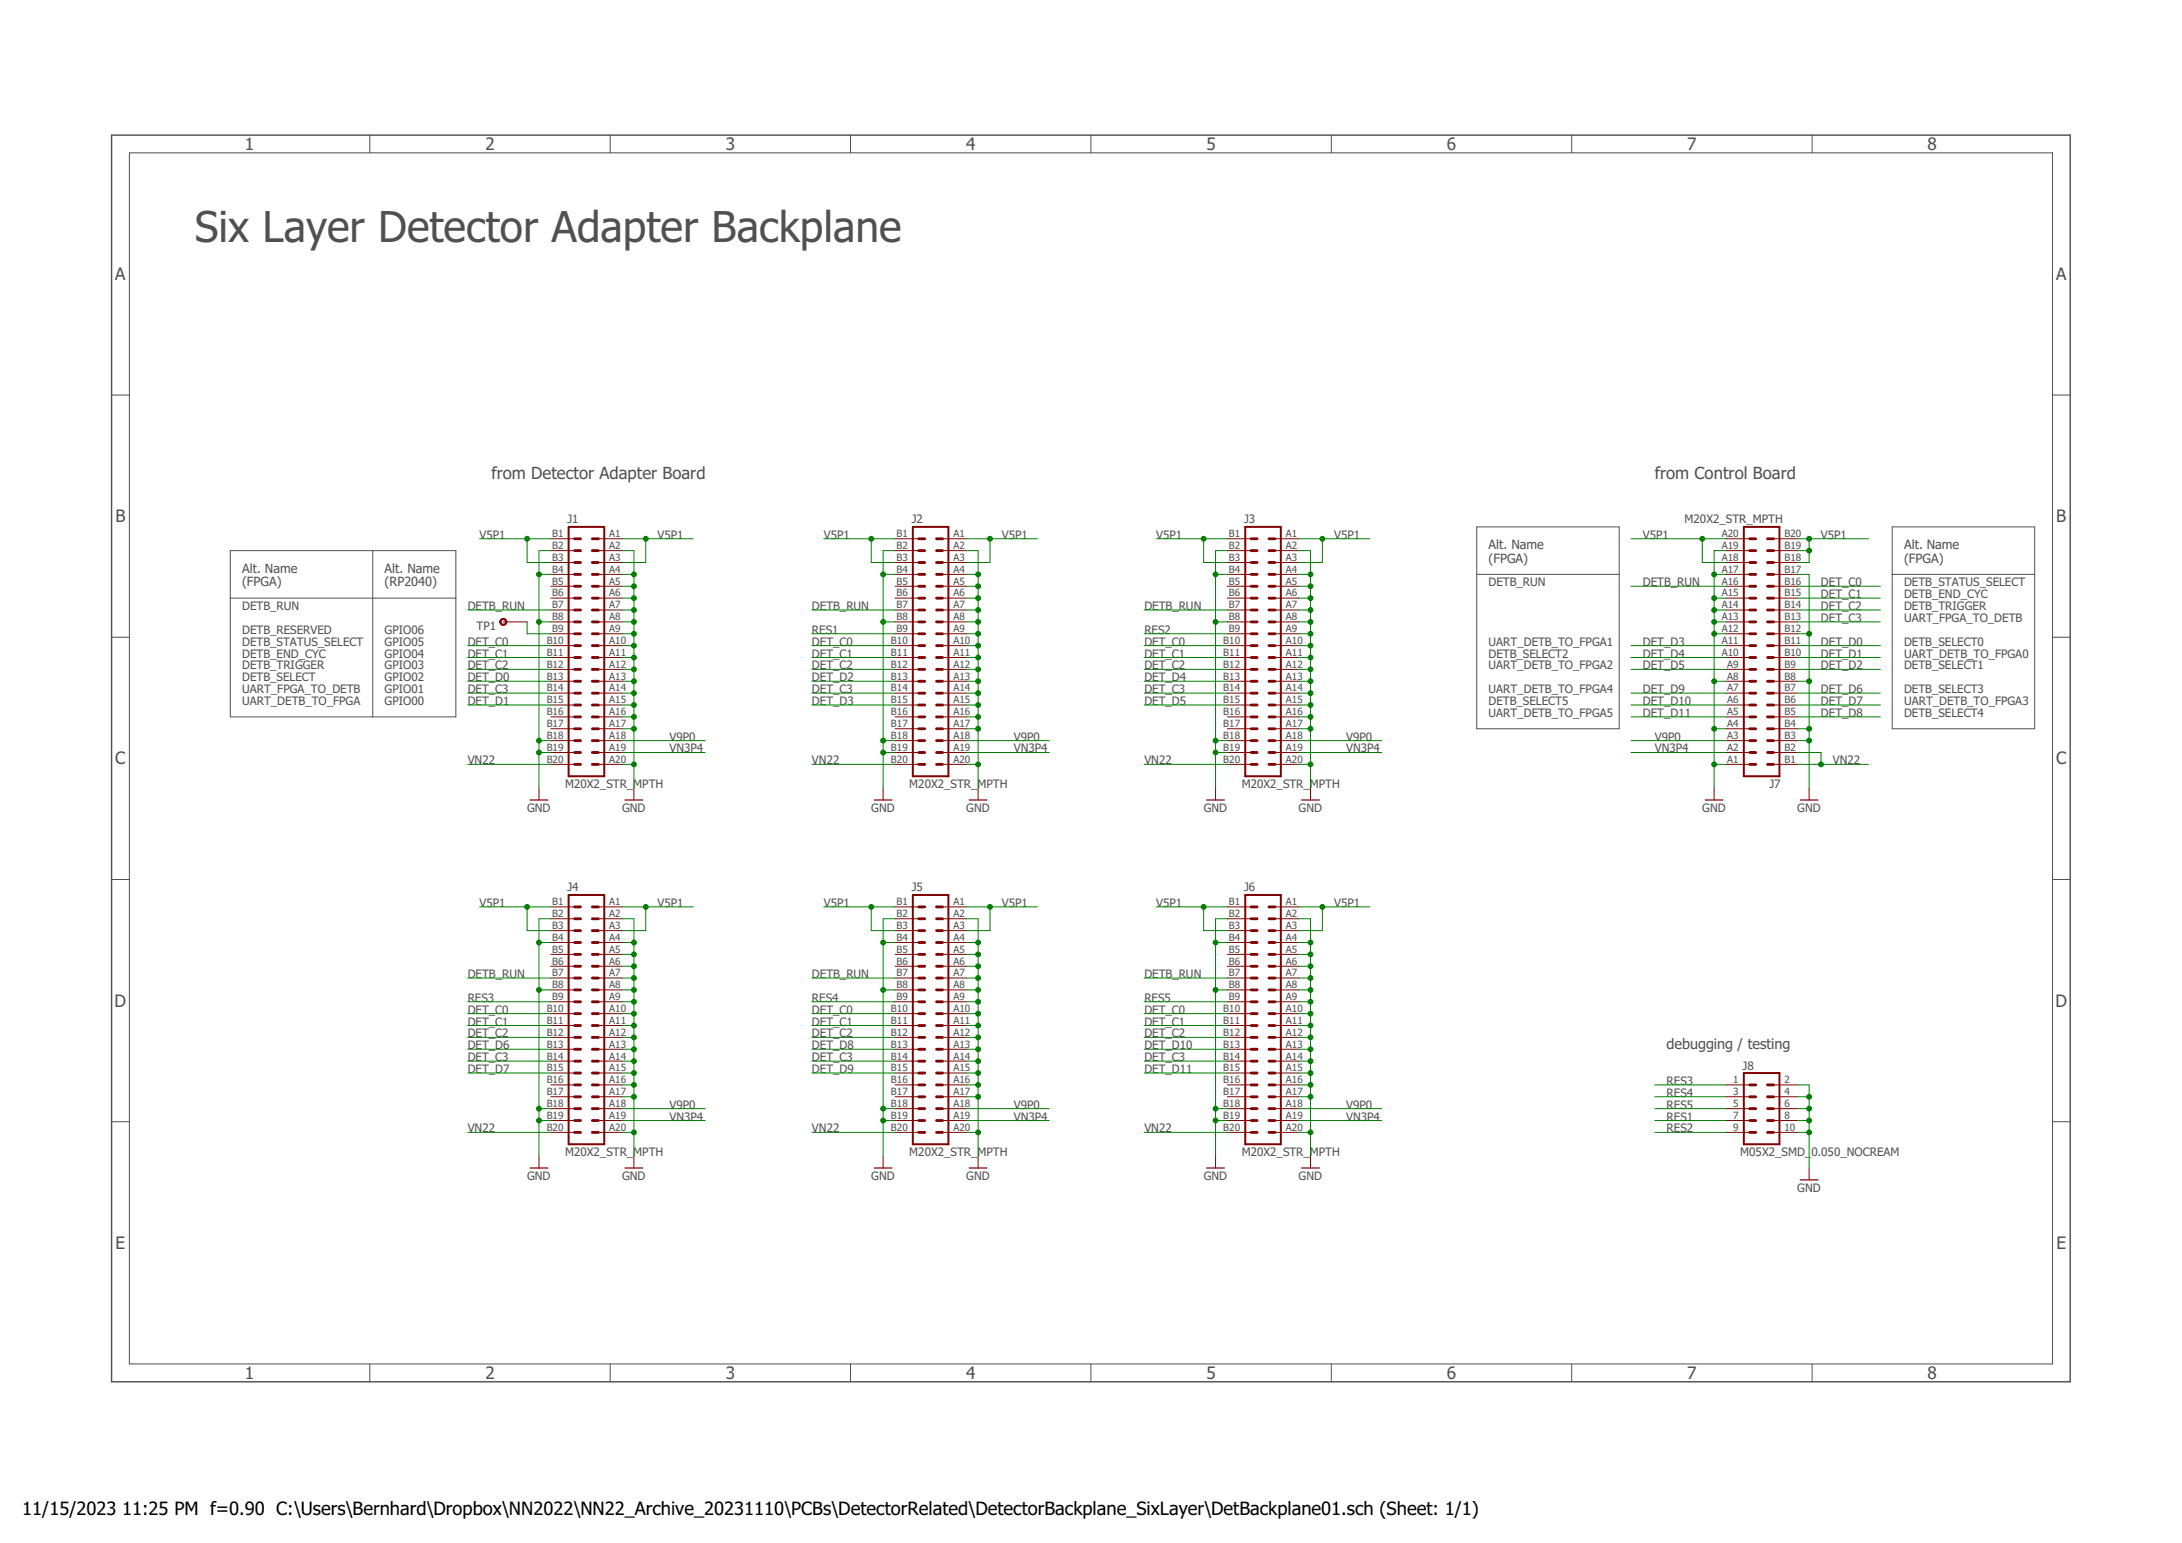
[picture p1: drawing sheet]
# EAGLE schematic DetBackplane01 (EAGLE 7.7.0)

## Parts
J1  M20X2_STR_MPTH  [M20X2_HARFLEX_F_STR_MPTH]
J2  M20X2_STR_MPTH  [M20X2_HARFLEX_F_STR_MPTH]
J3  M20X2_STR_MPTH  [M20X2_HARFLEX_F_STR_MPTH]
J4  M20X2_STR_MPTH  [M20X2_HARFLEX_F_STR_MPTH]
J5  M20X2_STR_MPTH  [M20X2_HARFLEX_F_STR_MPTH]
J6  M20X2_STR_MPTH  [M20X2_HARFLEX_F_STR_MPTH]
J7  M20X2_STR_MPTH  [M20X2_HARFLEX_F_STR_MPTH]
J8  M05X2_SMD_0.050_NOCREAM  [M05X2_0.050_SMD_NO_CREAM]
TP1  TESTPOINT_ROUND  [TESTPAD_ROUND]

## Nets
DET_C0: J1.B10 J2.B10 J3.B10 J4.B10 J5.B10 J6.B10 J7.B16
DET_C1: J1.B11 J2.B11 J3.B11 J4.B11 J5.B11 J6.B11 J7.B15
DET_C2: J1.B12 J2.B12 J3.B12 J4.B12 J5.B12 J6.B12 J7.B14
DET_C3: J1.B14 J2.B14 J3.B14 J4.B14 J5.B14 J6.B14 J7.B13
DET_D0: J1.B13 J7.B11
DET_D1: J1.B15 J7.B10
DET_D2: J2.B13 J7.B9
DET_D3: J2.B15 J7.A11
DET_D4: J3.B13 J7.A10
DET_D5: J3.B15 J7.A9
DET_D6: J4.B13 J7.B7
DET_D7: J4.B15 J7.B6
DET_D8: J5.B13 J7.B5
DET_D9: J5.B15 J7.A7
DET_D10: J6.B13 J7.A6
DET_D11: J6.B15 J7.A5
DETB_RUN: J1.B7 J2.B7 J3.B7 J4.B7 J5.B7 J6.B7 J7.A16
GND: J1.A2 J1.A4 J1.A5 J1.A6 J1.A7 J1.A8 J1.A9 J1.A10 J1.A11 J1.A12 J1.A13 J1.A14 J1.A15 J1.A16 J1.A17 J1.A20 J1.B2 J1.B4 J1.B8 J1.B18 J1.B19 J2.A2 J2.A4 J2.A5 J2.A6 J2.A7 J2.A8 J2.A9 J2.A10 J2.A11 J2.A12 J2.A13 J2.A14 J2.A15 J2.A16 J2.A17 J2.A20 J2.B2 J2.B4 J2.B8 J2.B18 J2.B19 J3.A2 J3.A4 J3.A5 J3.A6 J3.A7 J3.A8 J3.A9 J3.A10 J3.A11 J3.A12 J3.A13 J3.A14 J3.A15 J3.A16 J3.A17 J3.A20 J3.B2 J3.B4 J3.B8 J3.B18 J3.B19 J4.A2 J4.A4 J4.A5 J4.A6 J4.A7 J4.A8 J4.A9 J4.A10 J4.A11 J4.A12 J4.A13 J4.A14 J4.A15 J4.A16 J4.A17 J4.A20 J4.B2 J4.B4 J4.B8 J4.B18 J4.B19 J5.A2 J5.A4 J5.A5 J5.A6 J5.A7 J5.A8 J5.A9 J5.A10 J5.A11 J5.A12 J5.A13 J5.A14 J5.A15 J5.A16 J5.A17 J5.A20 J5.B2 J5.B4 J5.B8 J5.B18 J5.B19 J6.A2 J6.A4 J6.A5 J6.A6 J6.A7 J6.A8 J6.A9 J6.A10 J6.A11 J6.A12 J6.A13 J6.A14 J6.A15 J6.A16 J6.A17 J6.A20 J6.B2 J6.B4 J6.B8 J6.B18 J6.B19 J7.A1 J7.A4 J7.A8 J7.A12 J7.A13 J7.A14 J7.A15 J7.A17 J7.A19 J7.B3 J7.B4 J7.B8 J7.B12 J7.B17 J8.2 J8.4 J8.6 J8.8 J8.10
N$1: J1.B9 TP1.P$1
RES1: J2.B9 J8.7
RES2: J3.B9 J8.9
RES3: J4.B9 J8.1
RES4: J5.B9 J8.3
RES5: J6.B9 J8.5
V5P1: J1.A1 J1.A3 J1.B1 J1.B3 J2.A1 J2.A3 J2.B1 J2.B3 J3.A1 J3.A3 J3.B1 J3.B3 J4.A1 J4.A3 J4.B1 J4.B3 J5.A1 J5.A3 J5.B1 J5.B3 J6.A1 J6.A3 J6.B1 J6.B3 J7.A18 J7.A20 J7.B18 J7.B19 J7.B20
V9P0: J1.A18 J2.A18 J3.A18 J4.A18 J5.A18 J6.A18 J7.A3
VN3P4: J1.A19 J2.A19 J3.A19 J4.A19 J5.A19 J6.A19 J7.A2
VN22: J1.B20 J2.B20 J3.B20 J4.B20 J5.B20 J6.B20 J7.B1 J7.B2
Unconnected: J1.B5 J1.B6 J1.B16 J1.B17 J2.B5 J2.B6 J2.B16 J2.B17 J3.B5 J3.B6 J3.B16 J3.B17 J4.B5 J4.B6 J4.B16 J4.B17 J5.B5 J5.B6 J5.B16 J5.B17 J6.B5 J6.B6 J6.B16 J6.B17

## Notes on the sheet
- Six Layer Detector Adapter Backplane
- from Detector Adapter Board | from Control Board
- Alt. Name
  (FPGA)
- Alt. Name
  (FPGA)
- Alt. Name
  (FPGA)
- Alt. Name
  (RP2040)
- DETB_RUN | DETB_STATUS_SELECT
- DETB_END_CYC
- DETB_RUN | DETB_TRIGGER
- UART_FPGA_TO_DETB
- DETB_RESERVED | GPIO06
- DETB_STATUS_SELECT | GPIO05 | UART_DETB_TO_FPGA1 | DETB_SELECT0
- DETB_END_CYC | GPIO04 | DETB_SELECT2 | UART_DETB_TO_FPGA0
- DETB_TRIGGER | GPIO03 | UART_DETB_TO_FPGA2 | DETB_SELECT1
- DETB_SELECT | GPIO02
- UART_FPGA_TO_DETB | GPIO01 | UART_DETB_TO_FPGA4 | DETB_SELECT3
- UART_DETB_TO_FPGA | GPIO00 | DETB_SELECT5 | UART_DETB_TO_FPGA3
- UART_DETB_TO_FPGA5 | DETB_SELECT4
- debugging / testing
